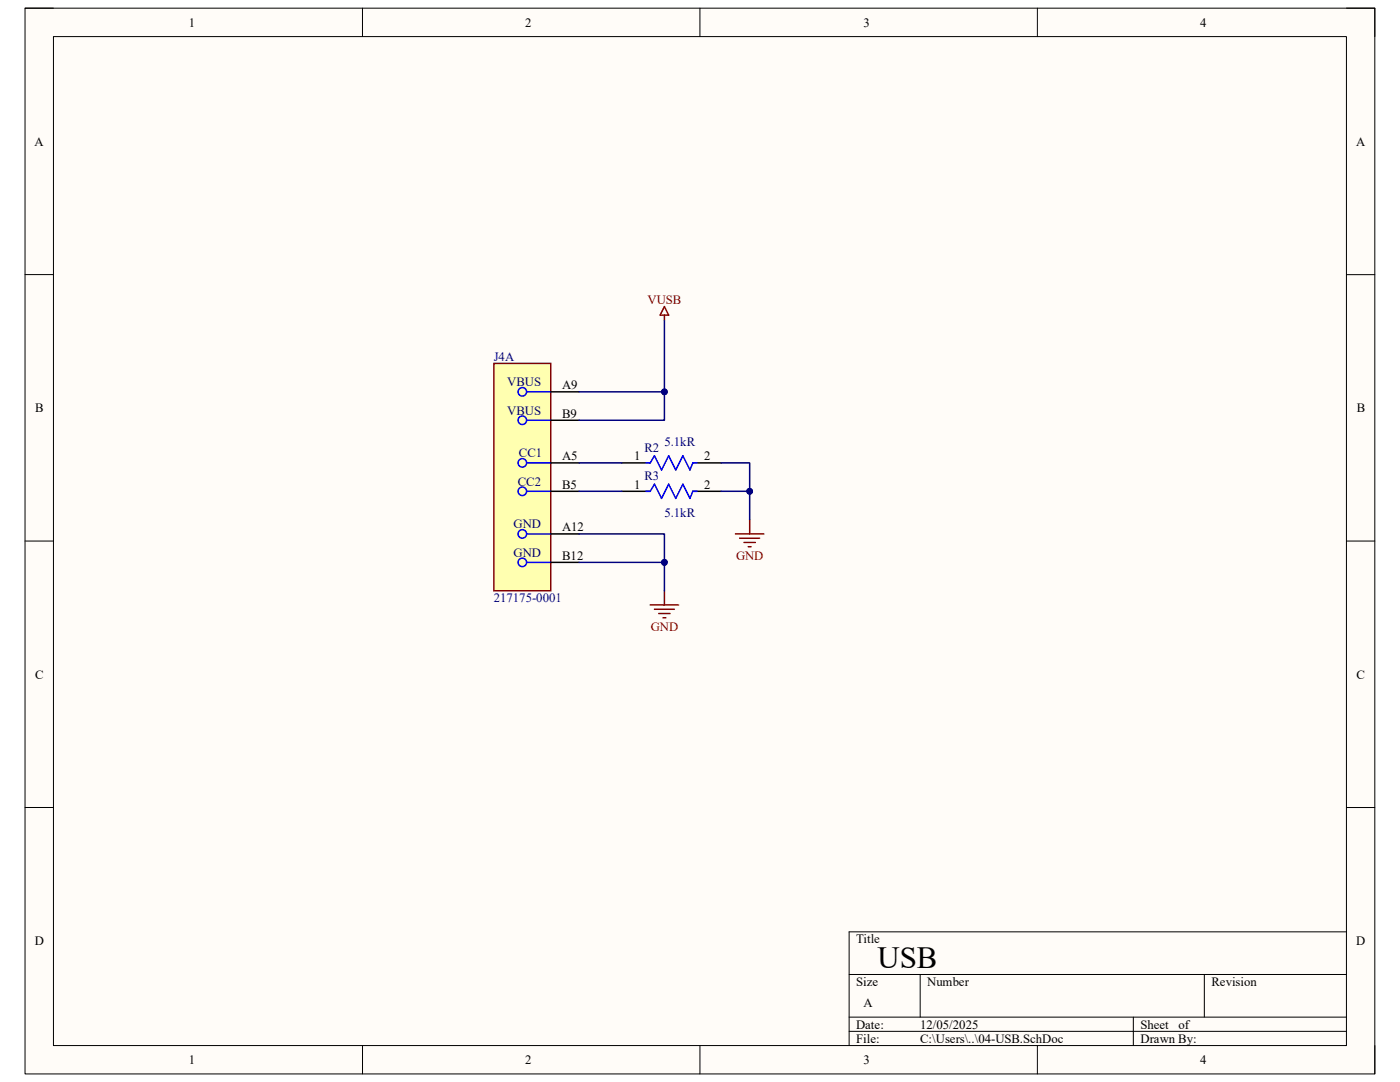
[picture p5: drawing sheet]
<svg xmlns="http://www.w3.org/2000/svg" width="279mm" height="216mm" viewBox="0 0 279 216" stroke-linecap="round" stroke-linejoin="round" font-family="sans-serif">
<path d="M5 1.6h269.4v212.7h-269.4z" fill-rule="evenodd" fill="#fffcf8"/>
<path d="M5 1.6h269.4v212.7h-269.4z" fill="none" stroke="#000" stroke-width=".2"/>
<path d="M10.7 7.3h258v201.3h-258z" fill-rule="evenodd" fill="#fffcf8"/>
<g fill="none" stroke="#000" stroke-width=".2">
<path d="M5 1.6h5.7M10.7 7.3h258v201.3h-258zM72.3 1.6v5.7M139.7 1.6v5.7M207 1.6v5.7M268.7 1.6h5.7v5.7M5 54.8h5.7M268.7 54.8h5.7M5 108h5.7M268.7 108h5.7M5 161.1h5.7M268.7 161.1h5.7"/>
<path d="M169.5 194.4h99.2M183.6 194.4v8.6M240.3 194.4v8.6M268.7 185.9h-99.2v22.7M72.3 208.6v5.7M139.7 208.6v5.7M169.5 203h99.2M169.5 205.8h99.2M207 208.6v5.7M226.2 203v5.6M274.4 208.6v5.7"/>
</g>
<path d="M98.6 72.5h11.3v45.4h-11.3z" fill-rule="evenodd" fill="#ffffb0"/>
<g fill="none" stroke="#800000" stroke-width=".3">
<path d="M98.6 72.5h11.3v45.4h-11.3zM132.6 62.9v1.1M132.6 61.2l.8 1.7h-1.7zM132.6 117.9v2.8M146.8 106.5h5.6M147.6 107.4h4M148.5 108.2h2.2M149.3 109.1h.6M149.6 103.7v2.8M129.8 120.7h5.6M130.6 121.6h4M131.5 122.4h2.2"/>
<path d="M132.3 123.3h.6"/>
</g>
<g fill="none" stroke="#00f" stroke-width=".3">
<path d="M105.1 78.2h4.8M105.1 92.4h4.8M105.1 98h4.8M105.1 83.9h4.8M128.9 92.4h.9l.8-1.5 1.4 2.9 1.4-2.9 1.5 2.9 1.4-2.9 1.4 2.9 .6-1.4h.8M128.9 98h.9l.8-1.4 1.4 2.9 1.4-2.9 1.5 2.9 1.4-2.9 1.4 2.9 .6-1.5h.8M105.1 106.5h4.8M105.1 112.2h4.8"/>
<circle cx="104.2" cy="78.2" r=".85"/>
<circle cx="104.2" cy="83.9" r=".85"/>
<circle cx="104.2" cy="92.4" r=".85"/>
<circle cx="104.2" cy="98" r=".85"/>
<circle cx="104.2" cy="112.2" r=".85"/>
<circle cx="104.2" cy="106.5" r=".85"/>
</g>
<path d="M109.9 78.2h5.7M109.9 92.4h5.7M109.9 98h5.7M109.9 83.9h5.7M124.1 92.4h5.7M124.1 98h5.7M138.3 92.4h5.6M138.3 98h5.6M109.9 106.5h5.7M109.9 112.2h5.7" fill="none" stroke="#000" stroke-width=".3"/>
<path d="M132.6 64v14.2h-17" fill="none" stroke="#000080" stroke-width=".3"/>
<circle cx="132.6" cy="78.2" r=".57" fill="#000080"/>
<circle cx="132.6" cy="78.2" r=".57" fill="none" stroke="#000080" stroke-width=".2"/>
<path d="M132.6 78.2v5.7h-17" fill="none" stroke="#000080" stroke-width=".3"/>
<circle cx="132.6" cy="78.2" r=".57" fill="#000080"/>
<circle cx="132.6" cy="78.2" r=".57" fill="none" stroke="#000080" stroke-width=".2"/>
<path d="M115.6 112.2h17v5.7" fill="none" stroke="#000080" stroke-width=".3"/>
<circle cx="132.6" cy="112.2" r=".57" fill="#000080"/>
<circle cx="132.6" cy="112.2" r=".57" fill="none" stroke="#000080" stroke-width=".2"/>
<path d="M115.6 106.5h17v5.7" fill="none" stroke="#000080" stroke-width=".3"/>
<circle cx="132.6" cy="112.2" r=".57" fill="#000080"/>
<circle cx="132.6" cy="112.2" r=".57" fill="none" stroke="#000080" stroke-width=".2"/>
<path d="M115.6 92.4h8.5M115.6 98h8.5M149.6 98v5.7" fill="none" stroke="#000080" stroke-width=".3"/>
<circle cx="149.6" cy="98" r=".57" fill="#000080"/>
<circle cx="149.6" cy="98" r=".57" fill="none" stroke="#000080" stroke-width=".2"/>
<path d="M143.9 92.4h5.7v5.6h-5.7" fill="none" stroke="#000080" stroke-width=".3"/>
<circle cx="149.6" cy="98" r=".57" fill="#000080"/>
<circle cx="149.6" cy="98" r=".57" fill="none" stroke="#000080" stroke-width=".2"/>
<text font-size="6.1" x="175.1" y="193.1">USB</text>
<g font-size="2.5">
<text x="37.7" y="5.3">1</text>
<text x="104.8" y="5.3">2</text>
<text x="172.3" y="5.3">3</text>
<text x="239.5" y="5.3">4</text>
<text x="6.9" y="29.1">A</text>
<text x="270.6" y="29.1">A</text>
<text x="112.2" y="77.6">A9</text>
<text x="7" y="82.3">B</text>
<text x="112.2" y="83.3">B9</text>
<text x="270.8" y="82.3">B</text>
<text x="112.2" y="91.8">A5</text>
<text x="126.5" y="91.8">1</text>
<text x="140.5" y="91.8">2</text>
<text x="112.2" y="97.5">B5</text>
<text x="126.5" y="97.5">1</text>
<text x="140.5" y="97.5">2</text>
<text x="112.2" y="106">A12</text>
<text x="112.2" y="111.7">B12</text>
<text x="7" y="135.4">C</text>
<text x="270.7" y="135.4">C</text>
<text x="6.9" y="188.6">D</text>
<text x="170.9" y="188.2">Title</text>
<text x="270.7" y="188.6">D</text>
<text x="170.9" y="196.7">Size</text>
<text x="185" y="196.7">Number</text>
<text x="241.8" y="196.7">Revision</text>
<text x="172.3" y="201">A</text>
<text x="170.9" y="205.2">Date:</text>
<text x="170.9" y="208.1">File:</text>
<text x="183.6" y="205.2">12/05/2025</text>
<text x="183.7" y="208.1">C:\Users\..\04-USB.SchDoc</text>
<text x="227.6" y="208.1">Drawn By:</text>
<text x="227.6" y="205.2">Sheet</text>
<text x="235.2" y="205.2">of</text>
<text x="37.7" y="212.3">1</text>
<text x="104.8" y="212.3">2</text>
<text x="172.3" y="212.3">3</text>
<text x="239.5" y="212.3">4</text>
</g>
<g font-size="2.5" fill="#800000">
<text x="129.2" y="60.6">VUSB</text>
<text x="146.9" y="111.7">GND</text>
<text x="129.9" y="125.9">GND</text>
</g>
<g font-size="2.5" fill="#000080">
<text x="98.6" y="72">J4A</text>
<text x="101.2" y="77.1">VBUS</text>
<text x="101.2" y="82.8">VBUS</text>
<text x="132.6" y="89">5.1kR</text>
<text x="103.5" y="91.2">CC1</text>
<text x="128.6" y="90.1">R2</text>
<text x="128.6" y="95.8">R3</text>
<text x="103.3" y="96.9">CC2</text>
<text x="102.5" y="105.4">GND</text>
<text x="132.6" y="103.2">5.1kR</text>
<text x="102.5" y="111.1">GND</text>
<text x="98.6" y="120.2">217175-0001</text>
</g>
</svg>
